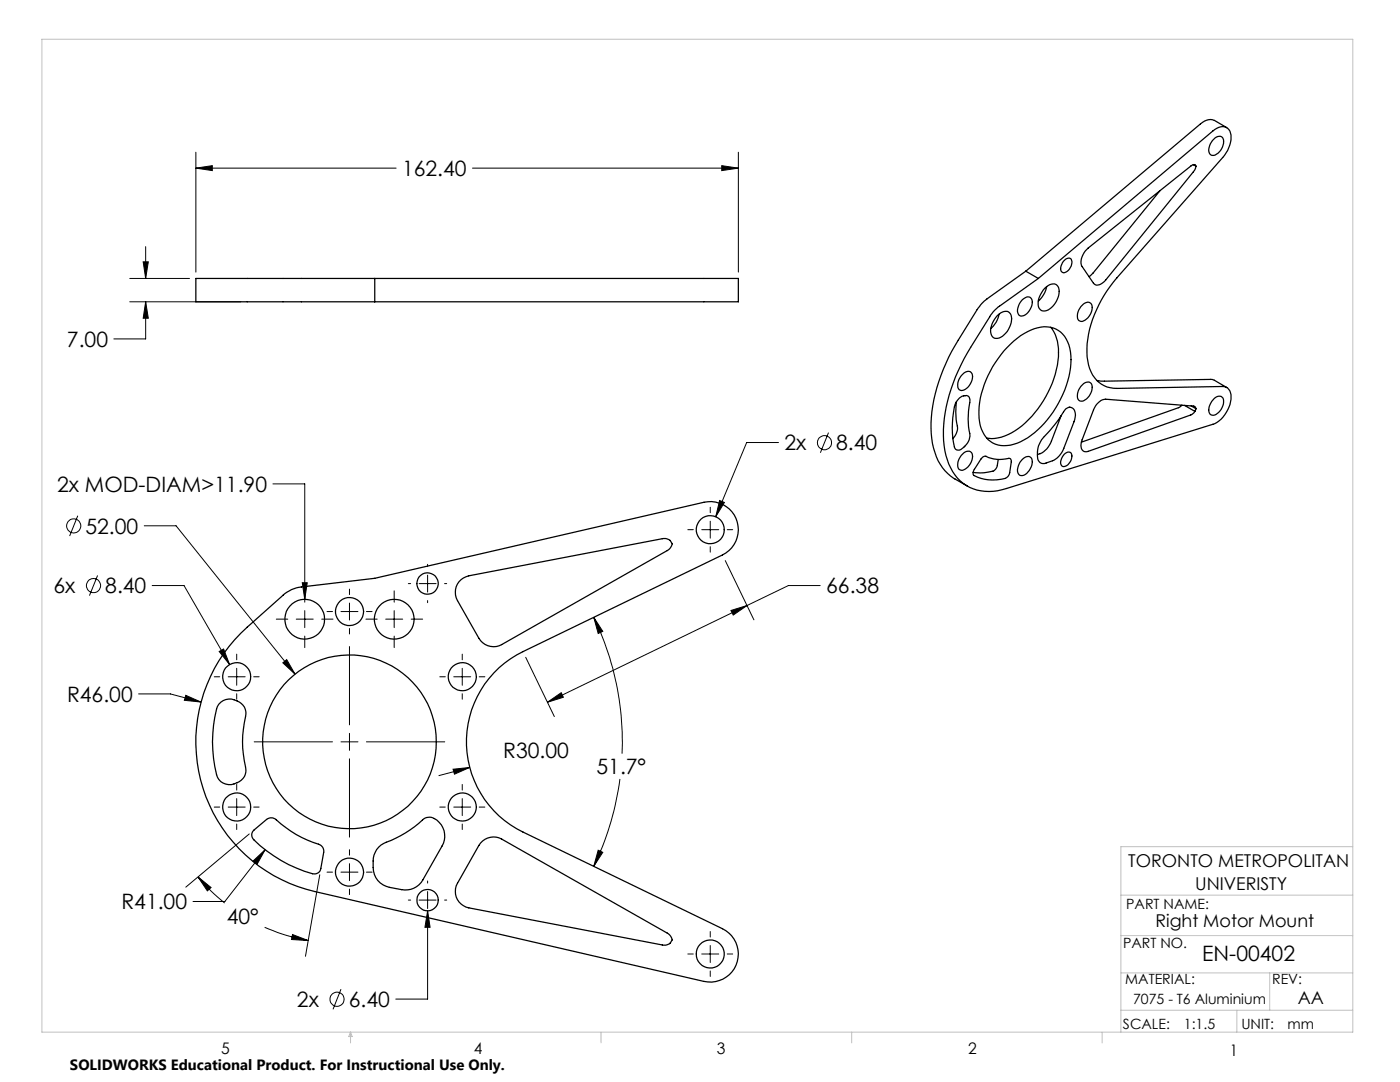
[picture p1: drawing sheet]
<svg xmlns="http://www.w3.org/2000/svg" width="279mm" height="216mm" viewBox="0 0 279 216" stroke-linecap="round" stroke-linejoin="round" font-family="sans-serif">
<g fill="none" stroke="#000" stroke-width=".25">
<path d="M231.5 38.1l-13.3 16.4-.9 .7M238.2 32.9l.5 .3M242 28a1.38 1.38 0 0 1 2-.6 2.7 2.7 0 0 1-2 3.6 1.27 1.27 0 0 1-.6-1.9zM244.8 25.5l-2.4-1.5a2.54 2.54 0 0 0-2.8 .7l-34.9 29.4M39.1 55.6h108.3v4.6h-108.3zM74.8 55.6v4.6M204 59.8l.3-.2a.99 .99 0 0 1 1.3-.2 .99 .99 0 0 1 .4 1.2 2.77 2.77 0 0 1-2.2 2.5 1.3 1.3 0 0 1-.6-2zM204.7 54.1l-7.7 5.6-1.1 .9-.9 1.2-3.8 6.1a32.8 32.8 0 0 0-5.4 18.6 11.5 11.5 0 0 0 3.9 8.5l3.3 2M204.7 54.1l2.5 1.5M208.5 57.5a1.8 1.8 0 0 1 2.5-.6 3.2 3.2 0 0 1-.5 3.8 2.28 2.28 0 0 1-2.8 1.2 2.53 2.53 0 0 1 0-3.2zM208.9 57.2a5.3 5.3 0 0 1-1.7 2.9M212.5 51.9a.82 .82 0 0 1 1.1-.3 .82 .82 0 0 1 .3 1.2 1.81 1.81 0 0 1-1.8 1.6 1.39 1.39 0 0 1 0-2z"/>
<path d="M216.9 49.8l20.8-16.7 .6-.3a.68 .68 0 0 1 .1 1.2l-17.7 21.9a1.76 1.76 0 0 1-2.3 .8l-2.4-3.5a3.1 3.1 0 0 1 .9-3.4zM191.5 79.4a1.41 1.41 0 0 1 1.9-.1l.2 .4a19.2 19.2 0 0 0 0 7.4 3.3 3.3 0 0 1-2.4 2.7 .73 .73 0 0 1-.7-.6 18.5 18.5 0 0 1 .2-8.8zM191.8 75a1.38 1.38 0 0 1 2.1-.6 2.73 2.73 0 0 1-2.1 3.5 1.12 1.12 0 0 1-.6-1.6zM198.6 61.8l8.6-6.2 34.8-29.5a2.2 2.2 0 0 1 3.3-.2 4.4 4.4 0 0 1-.6 4.6l-21.8 25a23.2 23.2 0 0 0-6 14.9 7.1 7.1 0 0 0 3.5 6.6l1.2 .4 1.3 .1 21.1-.4a1.79 1.79 0 0 1 1.7 2.1 6.3 6.3 0 0 1-3.7 5.5l-41.1 12.8a8.7 8.7 0 0 1-11.6-4.9 22.4 22.4 0 0 1 .5-15l.9-2.5 1.7-3.5 5.3-8.7zM199 63a1.8 1.8 0 0 1 2.5-.6 3.3 3.3 0 0 1-.5 3.7 2.34 2.34 0 0 1-2.8 1.2 2.87 2.87 0 0 1 .3-3.6zM199.4 62.7a4.8 4.8 0 0 1-1.7 2.8M201 69.4a11 11 0 0 1 8-4.2 5.2 5.2 0 0 1 4.6 5 19.3 19.3 0 0 1-5.2 14.3 12.2 12.2 0 0 1-7.4 4.4 4.8 4.8 0 0 1-5.3-3.9 17.3 17.3 0 0 1 3.5-13.4zM209.7 65.3a9.6 9.6 0 0 1 1.1 8.4 20.5 20.5 0 0 1-8.9 12.7 7.6 7.6 0 0 1-5 1M216 60.9a1.03 1.03 0 0 1 1-.6 1.03 1.03 0 0 1 .9 .8 2.86 2.86 0 0 1-2.2 3 .94 .94 0 0 1-.7-1.2l.3-1.1zM216 76.8a1.05 1.05 0 0 1 1-.6 1.05 1.05 0 0 1 .9 .8 2.8 2.8 0 0 1-2.2 3 1.06 1.06 0 0 1-.6-1.5l.2-.7zM218.9 75.9l1.5 .2 21.5-.4 2.9 1.6M242.4 79.5a1 1 0 0 1 1.2-.4 1 1 0 0 1 .6 1.2 2.91 2.91 0 0 1-2.1 2.6 1.14 1.14 0 0 1-.8-1.8l.6-1.1z"/>
<path d="M190.9 80.2a17.9 17.9 0 0 0 .2 5.5l-.3 .9-.7 .9M191.8 90.9a1.38 1.38 0 0 1 2.1-.6 2.7 2.7 0 0 1-2.1 3.5 1.08 1.08 0 0 1-.6-1.5zM195.9 91.5l.7-.5a7.6 7.6 0 0 0 4.9 .5l.3 .4-.3 2.4a1.46 1.46 0 0 1-.9 1.2 7.8 7.8 0 0 1-6.4-.8l.1-.9zM199.2 91.7l-.2 1.2a1.46 1.46 0 0 1-.8 1.1 9.3 9.3 0 0 1-4 .3M204 91.7a1.05 1.05 0 0 1 1.1-.6 1.05 1.05 0 0 1 .9 .7 2.81 2.81 0 0 1-2.2 3.1 1.27 1.27 0 0 1-.6-1.9l.4-.7zM211.8 82.9l-2 5.1a4.1 4.1 0 0 1-2.8 2.7M212.4 90.7a.81 .81 0 0 1 .9-.5 .81 .81 0 0 1 .6 .8 2.09 2.09 0 0 1-1.7 2.1 1.2 1.2 0 0 1-.2-1.9zM212.7 81.6a1.1 1.1 0 0 1 1.3-.3 1.1 1.1 0 0 1 .6 1.2l-.1 1.2-2.2 5.8a4.3 4.3 0 0 1-2.2 2.4 2.76 2.76 0 0 1-2.3 .5 1.42 1.42 0 0 1-.8-1.4 5.3 5.3 0 0 1 2-4.5 28.2 28.2 0 0 0 3.5-4.7zM235.9 80.9l-.6 .4-19.5 6.9M236.4 80.9l2.1 1.2M237.7 81l1 .6M238.7 81.6a.54 .54 0 0 0-.5-.6l-17.5-1.3a2.98 2.98 0 0 0-2.5 2.1l-2.2 5.9a1.78 1.78 0 0 0 .4 2.4h.8l20.5-7.3 .8-.7"/>
<path d="M238.7 81.6l-.2 .5M91.6 116.1a3.6 3.6 0 0 1 2-1.2l38.6-7.4a1.85 1.85 0 0 1 1.5 .3l.5 .7a2.05 2.05 0 0 1-1 1.4l-33.1 18.7a3.4 3.4 0 0 1-4.5-1.2l-4.3-7.6a3.4 3.4 0 0 1 .3-3.7zM48 126.4l8.5-7.6a6.3 6.3 0 0 1 3.6-1.7l14.7-1.7 65.7-15.2a5.6 5.6 0 0 1 6.5 3.6 5.6 5.6 0 0 1-2.8 6.9l-39.8 19.3a20 20 0 0 0-11.3 18 20 20 0 0 0 11.3 18l39.8 19.3a5.6 5.6 0 0 1 2.8 6.9 5.6 5.6 0 0 1-6.5 3.6l-77.6-17.9a30.7 30.7 0 0 1-14.9-51.5zM44.1 140.1a3.3 3.3 0 0 1 5 1.9v.5a22.9 22.9 0 0 0 0 11 3.1 3.1 0 0 1-4.1 3 2.46 2.46 0 0 1-1.8-1.9 26.1 26.1 0 0 1 .2-13.6zM50.5 165.8l2.7-2.3a1.51 1.51 0 0 1 1.9 .1 24 24 0 0 0 9 5.1l.3 .4 .2 .7-.6 3.5a1.3 1.3 0 0 1-1.6 1 26 26 0 0 1-12.1-7.2v-.8zM75.6 169.1a5.7 5.7 0 0 1 2.5-1.4 25.4 25.4 0 0 0 6.7-4.5 2.33 2.33 0 0 1 2.9 .9 4 4 0 0 1 .5 4.7l-3.8 6.8a4 4 0 0 1-4.2 1.9 6.6 6.6 0 0 1-4.8-1.8 5.8 5.8 0 0 1 .2-6.6zM95.9 168.2a3.4 3.4 0 0 1 4.2-.8l33.1 18.8a2.05 2.05 0 0 1 1 1.3l-.5 .7a1.85 1.85 0 0 1-1.5 .4l-38.6-7.4a3.3 3.3 0 0 1-2.3-5z"/>
<circle cx="85.3" cy="116.5" r="2.14"/>
<circle cx="141.7" cy="105.7" r="2.8"/>
<circle cx="47.2" cy="135" r="2.79"/>
<circle cx="60.8" cy="123.6" r="4"/>
<circle cx="69.7" cy="122" r="2.82"/>
<circle cx="78.7" cy="123.6" r="4"/>
<circle cx="92.3" cy="135" r="2.79"/>
<circle cx="69.7" cy="148" r="17.3"/>
<circle cx="47.2" cy="161" r="2.79"/>
<circle cx="69.7" cy="174" r="2.82"/>
<circle cx="85.3" cy="179.6" r="2.14"/>
<circle cx="92.3" cy="161" r="2.79"/>
<circle cx="141.8" cy="190.4" r="2.8"/>
</g>
<g fill="none" stroke="#000" stroke-width=".2">
<path d="M39.1 33.5l3.3-.4v.9zM39.1 30.4v23.9M39.1 33.5h40M94.3 33.5h53.1M144 33.1l3.4 .4-3.4 .5zM147.4 30.4v23.9M25.9 55.6h11.9M28.6 52.2h1l-.5 3.4zM29.1 49.2v6.4M25.9 60.2h22.2M29.1 60.2l.5 3.3h-1zM29.1 60.2v7.4h-6.4"/>
<path d="M54.5 96.6h6.3v23.6M143.6 99.9l1 .4-1.8 2.8zM155.4 88.3h-6.4l-6.2 14.8M165.3 86.3l-1.6 4M15.5 102.9l-1.6 4.1M19.5 114.8l-1.6 4.1M28.8 104.9h6.3l23.8 29.6M30.4 116.8h6.3l9.1 15.8M60.3 116.3h1l-.5 3.3zM69.7 117.5v1.1M78.7 117.9v2.3M81.5 116.5h.5"/>
<path d="M83.6 116.5h3.4M85.3 112.6v.5M85.3 114.8v3.3M85.3 119.8v.5M88.7 116.5h.4M137.3 105.7h1.1M140.1 105.7h3.3M141.7 101.2v1.1M141.7 104v3.4M141.7 109.1v1.1M144.7 111.9l5.8 11.8M145.1 105.7h1.1"/>
<path d="M163.7 116.8h-6.4l-48 23.3M27.7 138.5h6.3l6.1 1.6M37.1 138.7l3 1.4-3.3-.4zM42.8 135h1.1M43.7 130l.9-.5 1.2 3.1zM45.5 135h3.4M47.2 130.5v1.2M47.2 133.3v3.4M47.2 138.4v1.1M50.6 135h1.1M55.1 123.5h2.3M56.4 132.3l.8-.7 1.7 2.9z"/>
<path d="M59.1 123.5h3.4M60.8 121.8v3.4M60.8 126.9v2.3M64.2 123.5h2.3M65.3 122h1.1M68.1 122h3.3M69.7 120.3v3.4M69.7 125.4v1.1M69.7 129v15.6M73 123.5h2.3M73.1 122h1.2M77 123.5h3.4"/>
<path d="M78.7 121.8v3.4M78.7 126.9v2.3M82.1 123.5h2.2M87.8 135h1.1M90.6 135h3.3M92.3 130.5v1.2M92.3 133.3v3.4M92.3 138.4v1.1M95.6 135h1.2M104.9 131.2l5.7 11.8M118.5 123.2l1.8 2.8-.9 .4zM118.5 123.2a56.7 56.7 0 0 1 5.6 27.2"/>
<path d="M145.9 121.8l3.2-1-2.8 1.9zM47.2 156.5v1.2M47.2 159.3v3.4M50.7 148h15.7M68.1 148h3.3M69.7 146.3v3.4M69.7 151.4v15.6M73.1 148h15.7M90.4 153.5l3.3-.4-3 1.4zM92.3 156.5v1.2M92.3 159.3v3.4M93.7 153.1l-6.1 1.7"/>
<path d="M109.3 140.1l2.7-1.9 .4 .9zM123.7 155.4a56.9 56.9 0 0 1-5.2 17.5M39.5 175l2.6 2.1-.7 .7zM39.5 175a37.2 37.2 0 0 0 5.3 5.2M42.8 161h1.1M45.5 161h3.4M47.2 164.4v1.1M49.7 166.4l-12.6 10.6M50.5 171.8l2.4-2.3-1.6 3zM50.6 161h1.1M52.9 169.5l-8 10.4h-6.4M63.8 174.6l-2.8 16.2"/>
<path d="M65.3 174h1.1M68.1 174h3.3M69.7 169.5v1.1M69.7 172.3v3.4M69.7 177.4v1.1M73.1 174h1.2M81.5 179.6h.5M83.6 179.6h3.4M85.3 175.8v.4M85.3 177.9v3.4M87.8 161h1.1M88.7 179.6h.4"/>
<path d="M90.6 161h3.3M92.3 164.4v1.1M95.6 161h1.2M119.4 169.7l.9 .4-1.8 2.8zM52.8 185a37.3 37.3 0 0 0 8.7 2.7M58.4 186.5l3.1 1.2-3.3-.2zM68.1 197.4l-1.6 4M85.3 181.8l.5 3.2h-1zM85.3 181.8v17.6h-6.3M137.3 190.4h1.1M140.1 190.4h3.3M141.7 185.9v1.1"/>
<path d="M141.7 188.7v3.4M141.7 193.7v1.1M145.1 190.4h1.1"/>
<circle cx="164.5" cy="88.3" r="1.4"/>
<circle cx="14.7" cy="104.9" r="1.41"/>
<circle cx="18.7" cy="116.8" r="1.41"/>
<circle cx="67.3" cy="199.4" r="1.41"/>
</g>
<g fill="none" stroke="#c0c0c0" stroke-width=".2">
<path d="M8.4 7.8h261.6v198.2h-261.6zM223.7 178.6h46.3M270 168.9h-46.3v37.1M223.7 194.1h46.3M223.7 186.7h46.3M253.4 194.1v7.5M70 206v2.1M70 206l.3 .8h-.7zM119.9 206v2.1M170 206v2.1M220 206v2.1M223.7 201.6h46.3"/>
<path d="M246.8 201.6v4.4"/>
</g>
<path d="M143.6 99.9l-.8 3.2 1.8-2.8zM60.3 116.3l.5 3.3 .5-3.3zM43.7 130l2.1 2.6-1.2-3.1zM56.4 132.3l2.5 2.2-1.7-2.9zM85.3 181.8l-.5 3.2h1zM90.4 153.5l.3 1 3-1.4zM39.5 175l2.6 2.1-.7 .7zM58.4 186.5l3.1 1.2-3.3-.2zM50.5 171.8l.8 .7 1.6-3zM37.1 138.7l-.3 1 3.3 .4zM109.3 140.1l2.7-1.9 .4 .9zM145.9 121.8l3.2-1-2.8 1.9zM119.4 169.7l.9 .4-1.8 2.8zM118.5 123.2l1.8 2.8-.9 .4zM144 33.1l3.4 .4-3.4 .5zM39.1 33.5l3.3-.4v.9zM28.6 52.2h1l-.5 3.4zM29.1 60.2l.5 3.3h-1z" fill="#000"/>
<g font-size="4.2">
<text x="80.2" y="35.1">162.40</text>
<text x="13.4" y="69.2">7.00</text>
<text x="156.6" y="89.9">2x</text>
<text x="166.9" y="89.9">8.40</text>
<text x="11.4" y="98.1">2x MOD-DIAM&gt;11.90</text>
<text x="17.1" y="106.5">52.00</text>
<text x="10.7" y="118.4">6x</text>
<text x="21" y="118.4">8.40</text>
<text x="164.9" y="118.4">66.38</text>
<text x="13.4" y="140">R46.00</text>
<text x="100.4" y="151.2">R30.00</text>
<text x="119" y="154.5">51.7°</text>
<text x="24.2" y="181.5">R41.00</text>
<text x="45.3" y="184.3">40°</text>
<text x="239.9" y="191.7">EN-00402</text>
<text x="59.3" y="200.9">2x</text>
<text x="69.6" y="200.9">6.40</text>
</g>
<g font-size="3.5">
<text x="225.2" y="173">TORONTO METROPOLITAN</text>
<text x="238.5" y="177.5">UNIVERISTY</text>
<text x="230.6" y="185.1">Right Motor Mount</text>
<text x="259" y="200.4">AA</text>
</g>
<g font-size="3.2">
<text x="44.2" y="210.4">5</text>
<text x="94.6" y="210.3">4</text>
<text x="143.1" y="210.4">3</text>
<text x="193.2" y="210.3">2</text>
<text x="245.4" y="210.6">1</text>
</g>
<text font-size="3" x="14" y="213.5">SOLIDWORKS Educational Product. For Instructional Use Only.</text>
<g font-size="2.8">
<text x="224.8" y="181.4">PART NAME:</text>
<text x="224.1" y="189.2">PART NO.</text>
<text x="224.6" y="196.4">MATERIAL:</text>
<text x="253.9" y="196.4">REV:</text>
<text x="226.1" y="200.4">7075 - T6 Aluminium</text>
<text x="224.1" y="205.3">SCALE:</text>
<text x="236.3" y="205.4">1:1.5</text>
<text x="247.7" y="205.3">UNIT:</text>
<text x="256.9" y="205.4">mm</text>
</g>
</svg>
